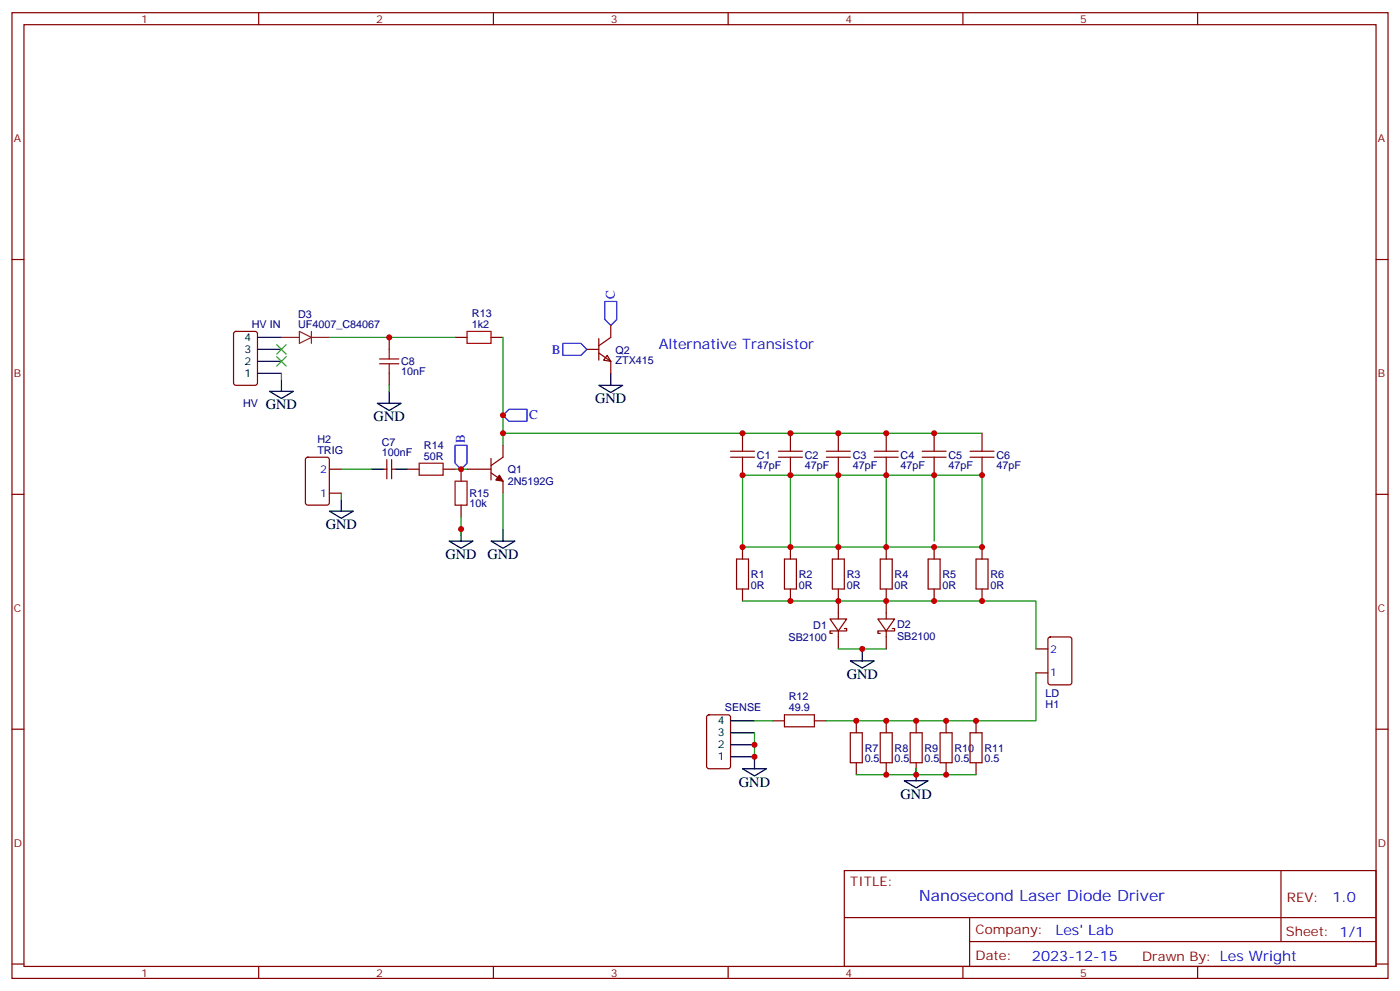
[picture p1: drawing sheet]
<svg xmlns="http://www.w3.org/2000/svg" width="412mm" height="292mm" viewBox="0 0 412 292" stroke-linecap="round" stroke-linejoin="round" font-family="sans-serif">
<g fill="none" stroke="#870000" stroke-width=".35">
<path d="M3.5 3.7h405.4v284.4h-405.4zM7.1 7.3h398.2v277.3h-398.2zM76.2 3.7v3.6M145.3 3.7v3.6M214.5 3.7v3.6M283.6 3.7v3.6M352.8 3.7v3.6M3.5 76.4h3.6M405.3 76.4h3.6M69 97.8l.5-.2h5.6l.7 .4v14.7l-.4 .7-5.9 .1-.7-.5v-14.7zM114.7 99.3v3.6M134.1 99.3h3.5"/>
<path d="M144.6 99.3h3.6M176.4 99.7v6.3M179.9 95.8v3.5l-3.5 2.5M114.7 109.9v3.6M172.9 102.9h3.5M176.4 103.9l3.5 2.5v3.5M178.9 104.6l1 1.8-2.1-.4zM90.2 134.8l.5-.2h5.6l.7 .5v12.9l-.4 .7h-5.9l-.7-.4v-13zM97 138.1h3.5M112.9 138.1h1M113.9 135.3v5.7M115.4 138.1h1"/>
<path d="M115.4 135.3v5.7M119.9 138.1h3.6M130.5 138.1h3.6M135.8 138.1v3.6M137.6 138.1h7M144.6 139.2l3.6 2.5v3.5M144.6 135v6.3M148.2 131.1v3.5l-3.6 2.5M215.2 134.6h7M215.2 132.9h7M218.7 127.6v5.3M218.7 134.6v5.3"/>
<path d="M229.3 134.6h7.1M229.3 132.9h7.1M232.8 127.6v5.3M232.8 134.6v5.3M243.4 134.6h7.1M243.4 132.9h7.1M246.9 127.6v5.3M246.9 134.6v5.3M257.5 134.6h7.1M257.5 132.9h7.1M261.1 127.6v5.3M261.1 134.6v5.3"/>
<path d="M271.6 134.6h7.1M271.6 132.9h7.1M275.2 127.6v5.3M275.2 134.6v5.3M285.8 134.6h7M285.8 132.9h7M289.3 127.6v5.3M289.3 134.6v5.3M3.5 145.6h3.6M97 145.2h3.5M135.8 148.7v3.6M405.3 145.6h3.6"/>
<path d="M217 164.6h3.5v8.8h-3.5zM218.7 161.1v3.5M218.7 173.4v3.6M231.1 164.6h3.5v8.8h-3.5zM232.8 161.1v3.5M232.8 173.4v3.6M245.2 164.6h3.5v8.8h-3.5zM246.9 161.1v3.5M246.9 173.4v8.8M259.3 164.6h3.5v8.8h-3.5zM261.1 161.1v3.5M261.1 173.4v8.8"/>
<path d="M273.4 164.6h3.5v8.8h-3.5zM275.2 161.1v3.5M275.2 173.4v3.6M287.5 164.6h3.5v8.8h-3.5zM289.3 161.1v3.5M289.3 173.4v3.6M244.5 182.2h4.9l-2.5 3.6zM246.9 185.8v5.3M248.7 185.1h.7v.7h-4.9v.7h.7M258.6 182.2h4.9l-2.4 3.6zM261.1 185.8v5.3M262.8 185.1h.7v.7h-4.9v.7h.7"/>
<path d="M305.2 198.1h3.5M305.2 191.1h3.5M308.9 187.7l.5-.2h5.6l.7 .5v12.9l-.4 .7h-5.9l-.7-.4v-13zM3.5 214.7h3.6M208.4 210.7l.4-.2h5.7l.6 .4 .1 14.7-.5 .7h-5.9l-.6-.4-.1-14.7zM227.5 212.2h3.6M231.1 210.5h8.8v3.5h-8.8zM239.9 212.2h3.5M250.5 215.8h3.5v8.8h-3.5zM252.2 212.2v3.6M259.3 215.8h3.5v8.8h-3.5zM261.1 212.2v3.6"/>
<path d="M268.1 215.8h3.5v8.8h-3.5zM269.9 212.2v3.6M276.9 215.8h3.6v8.8h-3.6zM278.7 212.2v3.6M285.8 215.8h3.5v8.8h-3.5zM287.5 212.2v3.6M405.3 214.7h3.6M252.2 224.6v3.5M261.1 224.6v3.5M269.9 224.6v3.5M278.7 224.6v3.5M287.5 224.6v3.5"/>
<path d="M248.7 256.3h156.6v28.3h-156.6zM377.3 256.4v20.8M248.7 270.2h156.5M285.6 277.2h119.6M285.6 270.2v14.1M3.5 283.8h3.6M76.2 284.6v3.5M145.3 284.6v3.5M214.5 284.6v3.5M283.6 284.6v3.5M352.8 284.6v3.5M405.3 283.8h3.6"/>
</g>
<path d="M137.6 97.6h7v3.5h-7zM111.8 107.1h5.7M111.8 105.7h5.7M114.7 102.9v2.8M114.7 107.1v2.8M123.5 136.4h7v3.5h-7zM134.1 141.7h3.5v7h-3.5z" fill="none" stroke="#a10000" stroke-width=".35"/>
<g fill="none" stroke="#008700" stroke-width=".35">
<path d="M97 99.3h37.1M148.2 99.3v28.3h141.1M82.9 109.9v1.8M114.7 113.5v1.7M100.5 138.1h8.9M134.1 138.1h3.5M148.2 127.6v3.5M218.7 139.9h70.6v21.2h-70.6zM232.8 139.9v21.2M246.9 139.9v21.2M261.1 139.9v21.2M275.2 139.9v19.4"/>
<path d="M100.5 145.2v1.8M135.8 152.3v5.3M148.2 145.2v10.6M218.7 177h86.5v14.1M246.9 191.1h14.2M305.2 198.1v14.1h-61.8M222.2 215.8v7M222.2 212.2h5.3M252.2 228.1h35.3M269.9 226.3v1.8"/>
</g>
<g fill="none" stroke="#000" stroke-width=".35">
<path d="M75.8 99.3h7.1M75.8 109.9h7.1M75.8 106.4h7.1M75.8 102.9h7.1M79.4 115.2h7l-3.5 2.1zM82.9 111.7v3.5M111.1 118.7h7.1l-3.5 2.2zM114.7 115.2v3.5M176.4 113.5h7l-3.5 2.1zM179.9 109.9v3.6M109.4 138.1h3.5M116.4 138.1h3.5"/>
<path d="M97 150.5h7.1l-3.6 2.1zM100.5 147v3.5M132.3 159.3h7l-3.5 2.1zM135.8 155.8v3.5M144.6 159.3h7.1l-3.5 2.1zM148.2 155.8v3.5M250.5 194.6h7l-3.5 2.1zM254 191.1v3.5M215.2 219.3h7M215.2 215.8h7M215.2 212.2h7M215.2 222.8h7v3.5"/>
<path d="M218.7 226.3h7.1l-3.6 2.2zM266.3 229.9h7.1l-3.5 2.1zM269.9 226.3v3.6"/>
</g>
<path d="M81.5 101.5l2.8 2.8M81.5 105l2.8 2.8M84.3 101.5l-2.8 2.8M84.3 105l-2.8 2.8" fill="none" stroke="#3c3" stroke-width=".35"/>
<path d="M147.1 139.9l1.1 1.8-2.2-.4z" fill="#870000" stroke="#870000" stroke-width=".35"/>
<path d="M178.2 88.8h3.5v5.3l-1.8 1.7-1.7-1.7zM165.8 101.1h5.3l1.8 1.8-1.8 1.7h-5.3zM134.1 131.1h3.5v5.3l-1.8 1.7-1.7-1.7zM149.9 120.5h5.3v3.5h-5.3l-1.7-1.7z" fill="none" stroke="#00f" stroke-width=".35"/>
<path d="M82.9 99.3h5.3M88.2 97.6l3.5 1.7-3.5 1.8zM91.7 97.6v3.5M91.7 99.3h5.3" fill="none" stroke="#8c2424" stroke-width=".35"/>
<g fill="#c00">
<circle cx="261.1" cy="228.1" r=".88"/>
<circle cx="269.9" cy="228.1" r=".88"/>
<circle cx="278.7" cy="228.1" r=".88"/>
<circle cx="275.2" cy="127.6" r=".88"/>
<circle cx="261.1" cy="127.6" r=".88"/>
<circle cx="246.9" cy="127.6" r=".88"/>
<circle cx="232.8" cy="127.6" r=".88"/>
<circle cx="218.7" cy="127.6" r=".88"/>
<circle cx="232.8" cy="139.9" r=".88"/>
<circle cx="246.9" cy="139.9" r=".88"/>
<circle cx="261.1" cy="139.9" r=".88"/>
<circle cx="275.2" cy="139.9" r=".88"/>
<circle cx="232.8" cy="161.1" r=".88"/>
<circle cx="246.9" cy="161.1" r=".88"/>
<circle cx="261.1" cy="161.1" r=".88"/>
<circle cx="275.2" cy="161.1" r=".88"/>
<circle cx="222.3" cy="222.8" r=".88"/>
<circle cx="222.3" cy="219.3" r=".88"/>
<circle cx="218.7" cy="161.1" r=".88"/>
<circle cx="218.7" cy="139.9" r=".88"/>
<circle cx="289.3" cy="161.1" r=".88"/>
<circle cx="289.3" cy="139.9" r=".88"/>
<circle cx="148.2" cy="127.6" r=".88"/>
<circle cx="254" cy="191.1" r=".88"/>
<circle cx="135.8" cy="138.1" r=".88"/>
<circle cx="135.8" cy="155.8" r=".88"/>
<circle cx="148.2" cy="122.3" r=".88"/>
<circle cx="114.7" cy="99.3" r=".88"/>
<circle cx="252.2" cy="212.2" r=".88"/>
<circle cx="261.1" cy="212.2" r=".88"/>
<circle cx="269.9" cy="212.2" r=".88"/>
<circle cx="278.7" cy="212.2" r=".88"/>
<circle cx="287.5" cy="212.2" r=".88"/>
<circle cx="246.9" cy="177" r=".88"/>
<circle cx="232.8" cy="177" r=".88"/>
<circle cx="261.1" cy="177" r=".88"/>
<circle cx="275.2" cy="177" r=".88"/>
<circle cx="289.3" cy="177" r=".88"/>
</g>
<text font-size="4.6" fill="#00f" x="270.8" y="265.4">Nanosecond Laser Diode Driver</text>
<g font-size="4.2" fill="#00f">
<text x="194" y="102.9">Alternative Transistor</text>
<text x="392.5" y="265.6">1.0</text>
<text x="310.9" y="275.2">Les' Lab</text>
<text x="304" y="283">2023-12-15</text>
</g>
<g font-size="4.2">
<text x="175.3" y="118.7">GND</text>
<text x="78.3" y="120.5">GND</text>
<text x="110.1" y="124">GND</text>
<text x="96" y="155.8">GND</text>
<text x="131.2" y="164.6">GND</text>
<text x="143.6" y="164.6">GND</text>
<text x="249.4" y="199.9">GND</text>
<text x="217.7" y="231.6">GND</text>
<text x="265.3" y="235.2">GND</text>
</g>
<g font-size="3.9" fill="#00f">
<text x="181.1" y="88.1" transform="rotate(-90 181.1 88.1)">C</text>
<text x="162.5" y="104.1">B</text>
<text x="155.9" y="123.5">C</text>
<text x="136.9" y="130.4" transform="rotate(-90 136.9 130.4)">B</text>
</g>
<g font-size="3.9" fill="#800">
<text x="250.5" y="260.9">TITLE:</text>
<text x="379.1" y="265.6">REV:</text>
<text x="287.4" y="275.1">Company:</text>
<text x="378.7" y="275.7">Sheet: 1/1</text>
<text x="287.4" y="282.8">Date:</text>
<text x="336.4" y="282.9">Drawn By: Les Wright</text>
</g>
<g font-size="3.2" fill="#800">
<text x="41.6" y="6.7">1</text>
<text x="110.8" y="6.7">2</text>
<text x="179.9" y="6.7">3</text>
<text x="249.1" y="6.7">4</text>
<text x="318.2" y="6.7">5</text>
<text x="4.1" y="41.8">A</text>
<text x="405.9" y="41.8">A</text>
<text x="4.1" y="111">B</text>
<text x="405.9" y="111">B</text>
<text x="4.1" y="180.1">C</text>
<text x="405.9" y="180.1">C</text>
<text x="4.1" y="249.3">D</text>
<text x="405.9" y="249.3">D</text>
<text x="41.6" y="287.5">1</text>
<text x="110.8" y="287.5">2</text>
<text x="179.9" y="287.5">3</text>
<text x="249.1" y="287.5">4</text>
<text x="318.2" y="287.5">5</text>
</g>
<g font-size="3.2" fill="#000080">
<text x="87.8" y="93.6">D3</text>
<text x="139" y="93.3">R13</text>
<text x="74.2" y="96.5">HV IN</text>
<text x="87.8" y="96.5">UF4007_C84067</text>
<text x="139" y="96.5">1k2</text>
<text x="118.2" y="107.6">C8</text>
<text x="181.3" y="107.2">ZTX415</text>
<text x="181.3" y="104.1">Q2</text>
<text x="118.2" y="110.5">10nF</text>
<text x="71.6" y="119.9">HV</text>
<text x="93.5" y="130.4">H2</text>
<text x="112.5" y="131.2">C7</text>
<text x="93.5" y="133.6">TRIG</text>
<text x="112.5" y="134.3">100nF</text>
<text x="124.9" y="135.3">50R</text>
<text x="124.9" y="132.2">R14</text>
<text x="223" y="135">C1</text>
<text x="237.1" y="135">C2</text>
<text x="251.2" y="135">C3</text>
<text x="265.3" y="135">C4</text>
<text x="279.4" y="135">C5</text>
<text x="293.5" y="135">C6</text>
<text x="149.6" y="142.7">2N5192G</text>
<text x="149.6" y="139.3">Q1</text>
<text x="223" y="138">47pF</text>
<text x="237.1" y="138">47pF</text>
<text x="251.2" y="138">47pF</text>
<text x="265.3" y="138">47pF</text>
<text x="279.4" y="138">47pF</text>
<text x="293.5" y="138">47pF</text>
<text x="138.3" y="149.3">10k</text>
<text x="138.3" y="146.4">R15</text>
<text x="221.2" y="173.3">0R</text>
<text x="221.2" y="170.1">R1</text>
<text x="235.3" y="173.3">0R</text>
<text x="235.3" y="170.1">R2</text>
<text x="249.4" y="173.3">0R</text>
<text x="249.4" y="170.1">R3</text>
<text x="263.5" y="173.3">0R</text>
<text x="263.5" y="170.1">R4</text>
<text x="277.6" y="173.3">0R</text>
<text x="277.6" y="170.1">R5</text>
<text x="291.7" y="173.3">0R</text>
<text x="291.7" y="170.1">R6</text>
<text x="239.6" y="185.2">D1</text>
<text x="264.2" y="185">D2</text>
<text x="232.3" y="188.7">SB2100</text>
<text x="264.2" y="188.3">SB2100</text>
<text x="213.5" y="209.4">SENSE</text>
<text x="232.4" y="209.4">49.9</text>
<text x="232.4" y="206.2">R12</text>
<text x="308" y="205.2">LD</text>
<text x="308" y="208.4">H1</text>
<text x="254.7" y="221.3">R7</text>
<text x="263.5" y="221.3">R8</text>
<text x="272.3" y="221.3">R9</text>
<text x="281.2" y="221.3">R10</text>
<text x="290" y="221.3">R11</text>
<text x="254.7" y="224.5">0.5</text>
<text x="263.5" y="224.5">0.5</text>
<text x="272.3" y="224.5">0.5</text>
<text x="281.2" y="224.5">0.5</text>
<text x="290" y="224.5">0.5</text>
</g>
<g font-size="3.2">
<text x="72.1" y="100.4">4</text>
<text x="72.1" y="107.5">2</text>
<text x="72.1" y="103.9">3</text>
<text x="72.1" y="111">1</text>
<text x="211.4" y="213.3">4</text>
<text x="211.4" y="220.3">2</text>
<text x="211.4" y="216.8">3</text>
<text x="211.4" y="223.9">1</text>
</g>
<g font-size="3.2" fill="#00f">
<text x="94.3" y="139.2">2</text>
<text x="94.3" y="146.3">1</text>
<text x="309.4" y="192.1">2</text>
<text x="309.4" y="199.2">1</text>
</g>
</svg>
